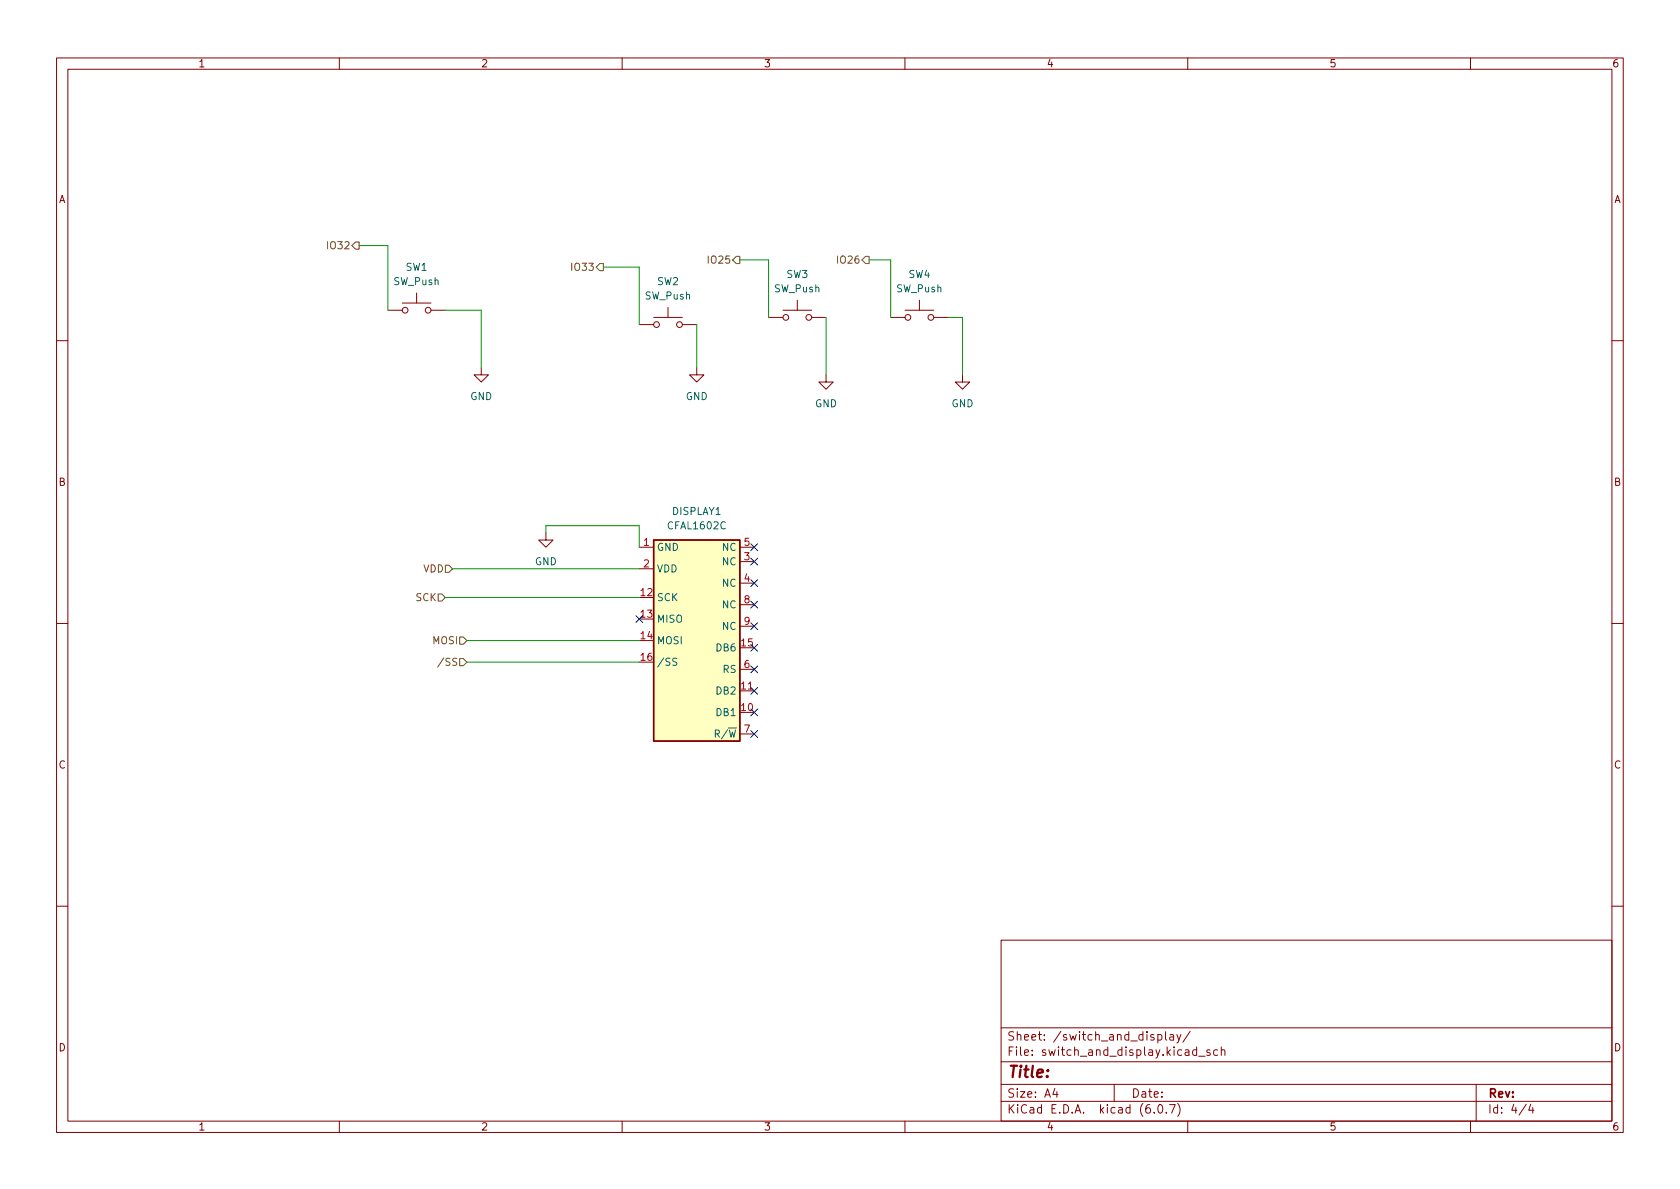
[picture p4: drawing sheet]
<svg xmlns="http://www.w3.org/2000/svg" width="297mm" height="210mm" viewBox="0 0 297 210" stroke-linecap="round" stroke-linejoin="round" font-family="sans-serif">
<g fill="none" stroke="#840000" stroke-width=".18">
<path d="M10 10.2h277v190.1h-277zM12 12.2h273v186.1h-273zM60 10.2v2M110 10.2v2M160 10.2v2M210 10.2v2M260 10.2v2M68.6 54.9h2.5M71.1 53.6h5.1M73.7 51.8v1.8M76.2 54.9h2.5M113 57.4h2.6"/>
<path d="M115.6 56.1h5M118.1 54.4v1.7M120.6 57.4h2.6M135.9 56.1h2.5M138.4 54.9h5.1M141 53.1v1.8M143.5 56.1h2.5M157.5 56.1h2.5M160 54.9h5.1M162.6 53.1v1.8M165.1 56.1h2.5M10 60.2h2"/>
<path d="M85.1 65v1.3h1.3l-1.3 1.3-1.3-1.3h1.3M123.2 65v1.3h1.3l-1.3 1.3-1.3-1.3h1.3M146 66.3v1.3h1.3l-1.3 1.2-1.2-1.2h1.2M170.2 66.3v1.3h1.2l-1.2 1.2-1.3-1.2h1.3M285 60.2h2M96.5 94.2v1.3h1.3l-1.3 1.3-1.3-1.3h1.3M113 96.8h2.6M130.8 96.8h2.5M130.8 99.3h2.5M10 110.2h2M113 100.6h2.6M130.8 103.1h2.5"/>
<path d="M130.8 118.4h2.5M130.8 106.9h2.5M130.8 110.7h2.5M285 110.2h2M130.8 122.2h2.5M130.8 129.8h2.5M10 160.2h2M177 166.3h108v32h-108zM285 160.2h2M60 198.3v2M110 198.3v2M160 198.3v2"/>
<path d="M177 194.8h108M177 191.8h108M177 187.8h108M177 181.8h108M186.5 192.5l-.4 1h1M186.9 193v1M197 191.8v3M204.1 196.7v.1M204.7 183l.4-.1 .3 .3v.4l-.1 .3h-.6M204.7 182.9v1.5M204.9 195.4l.2-.1a.81 .81 0 0 1 .6 .7 .81 .81 0 0 1-.3 .8h-.2a.81 .81 0 0 1-.6-.6 .81 .81 0 0 1 .3-.8zM206.1 182.4v1.3l.2 .2"/>
<path d="M206.2 196.7v.1M206.8 195.3h1l-.7 1.5M206.9 183h.5l.1 .9M207.5 183.3l-.5 .1a.29 .29 0 0 0-.2 .2 .29 .29 0 0 0 .2 .3h.5M208.1 182.9l.3 1M208.2 195.1a1.72 1.72 0 0 1 0 2.3M208.8 182.9l-.5 1.4-.2 .1M210 198.3v2M210.4 182.4l-1.3 1.9M211.6 185.7l-.5-.1-.2 .3v.4l.1 .3h.6M211.6 185.1v1.5M211.9 186.8h1.2"/>
<path d="M213.9 185.7l-.3-.1-.2 .2v.3l.5 .1v.4h-.5M215.3 185.7l-.4-.1-.3 .3v.4l.1 .3h.6M215.9 185.8l.2-.2 .4 .1 .1 .9M215.9 185.1v1.5M260 198.3v2M261 191.8v6.5M269.9 195.3l-1.3 1.9M270.6 195.3l-.3 1h.9M271 195.8v1"/>
<circle cx="71.6" cy="54.9" r=".51"/>
<circle cx="75.7" cy="54.9" r=".51"/>
<circle cx="116.1" cy="57.4" r=".51"/>
<circle cx="120.1" cy="57.4" r=".51"/>
<circle cx="138.9" cy="56.1" r=".51"/>
<circle cx="143" cy="56.1" r=".51"/>
<circle cx="160.5" cy="56.1" r=".51"/>
<circle cx="164.6" cy="56.1" r=".51"/>
</g>
<path d="M115.6 95.5h15.2v35.6h-15.2z" fill="#ffffc2" stroke="#ffffc2" stroke-width=".18"/>
<path d="M115.6 95.5h15.2v35.6h-15.2z" fill="none" stroke="#840000" stroke-width=".25"/>
<path d="M119.7 116.5l-.5-.1-.2 .1v.4l.5 .2 .2 .3-.3 .3-.5-.1" fill="none" stroke="#006464" stroke-width=".18"/>
<path d="M62.9 42.8h.6v1.3h-.6l-.7-.7zM106 46.6h.7v1.3h-.7l-.6-.7zM130.2 45.3h.6v1.3h-.6l-.7-.6zM153 45.3h.7v1.3h-.7l-.6-.6zM78.7 99.9h.7l.6 .7-.6 .6h-.7zM77.5 105h.6l.6 .7-.6 .6h-.6zM78.5 116.3l-1.1 1.7M81.3 116.5h.6l.6 .6-.6 .6h-.6zM81.3 112.6h.6l.6 .7-.6 .6h-.6z" fill="none" stroke="#725600" stroke-width=".18"/>
<g fill="none" stroke="#009600" stroke-width=".18">
<path d="M63.5 43.4h5.1v11.5M78.7 54.9h6.4v10.1M106.7 47.2h6.3v10.2M123.2 57.4v7.6M130.8 46h5.1v10.1M146 56.1v10.2M153.7 46h3.8v10.1M167.6 56.1h2.6v10.2M96.5 94.2v-1.2h16.5v3.8M78.7 105.7h34.3M80 100.6h33M82.5 113.3h30.5"/>
<path d="M82.5 117.1h30.5"/>
</g>
<g fill="none" stroke="#000084" stroke-width=".18">
<path d="M132.7 96.2l1.3 1.2M132.7 98.7l1.3 1.2M134 96.2l-1.3 1.2M134 98.7l-1.3 1.2M112.4 108.9l1.2 1.2M113.6 108.9l-1.2 1.2M132.7 106.3l1.3 1.2M132.7 102.5l1.3 1.2M132.7 117.7l1.3 1.3M132.7 113.9l1.3 1.3M132.7 110.1l1.3 1.2M134 106.3l-1.3 1.2"/>
<path d="M134 102.5l-1.3 1.2M134 117.7l-1.3 1.3M134 113.9l-1.3 1.3M134 110.1l-1.3 1.2M132.7 121.6l1.3 1.2M132.7 125.4l1.3 1.2M132.7 129.2l1.3 1.2M134 121.6l-1.3 1.2M134 125.4l-1.3 1.2M134 129.2l-1.3 1.2"/>
</g>
<text font-size="2.8" fill="#840000" x="178" y="190.6">Title:</text>
<g font-size="2.1" fill="#840000">
<text x="178" y="184">Sheet: /switch_and_display/</text>
<text x="178" y="186.7">File: switch_and_display.kicad_sch</text>
<text x="178" y="196.9">KiCad E.D.A. kicad (6.0.7)</text>
<text x="178" y="194.1">Size: A4</text>
<text x="200" y="194.1">Date:</text>
<text x="263" y="194.1">Rev:</text>
<text x="263" y="196.9">Id: 4/4</text>
</g>
<g font-size="1.8" fill="#840000">
<text x="35" y="11.9">1</text>
<text x="85" y="11.9">2</text>
<text x="135" y="11.9">3</text>
<text x="185" y="11.9">4</text>
<text x="235" y="11.9">5</text>
<text x="285" y="11.9">6</text>
<text x="10.3" y="35.9">A</text>
<text x="285.3" y="35.9">A</text>
<text x="10.3" y="85.9">B</text>
<text x="285.3" y="85.9">B</text>
<text x="10.3" y="135.9">C</text>
<text x="285.3" y="135.9">C</text>
<text x="10.3" y="185.9">D</text>
<text x="285.3" y="185.9">D</text>
<text x="35" y="199.9">1</text>
<text x="85" y="199.9">2</text>
<text x="135" y="199.9">3</text>
<text x="185" y="199.9">4</text>
<text x="235" y="199.9">5</text>
<text x="285" y="199.9">6</text>
</g>
<g font-size="1.8" fill="#725600">
<text x="58.2" y="44.1">IO32</text>
<text x="101.4" y="47.9">IO33</text>
<text x="125.5" y="46.6">IO25</text>
<text x="148.4" y="46.6">IO26</text>
<text x="74.8" y="101.2">VDD</text>
<text x="73.5" y="106.3">SCK</text>
<text x="76.6" y="113.9">MOSI</text>
<text x="78.2" y="117.7">/SS</text>
</g>
<g font-size="1.8" fill="#006464">
<text x="71.7" y="47.9">SW1</text>
<text x="69.6" y="50.4">SW_Push</text>
<text x="114" y="53">SW_Push</text>
<text x="116.2" y="50.4">SW2</text>
<text x="136.9" y="51.7">SW_Push</text>
<text x="139.1" y="49.1">SW3</text>
<text x="158.5" y="51.7">SW_Push</text>
<text x="160.6" y="49.1">SW4</text>
<text x="83.1" y="70.7">GND</text>
<text x="121.2" y="70.7">GND</text>
<text x="144.1" y="72">GND</text>
<text x="168.2" y="72">GND</text>
<text x="118.2" y="93.6">CFAL1602C</text>
<text x="118.9" y="91.1">DISPLAY1</text>
<text x="94.6" y="99.9">GND</text>
<text x="116.1" y="97.4">GND</text>
<text x="116.1" y="101.2">VDD</text>
<text x="127.7" y="99.9">NC</text>
<text x="127.7" y="97.4">NC</text>
<text x="116.1" y="106.3">SCK</text>
<text x="127.7" y="103.8">NC</text>
<text x="127.7" y="107.6">NC</text>
<text x="116.1" y="110.1">MISO</text>
<text x="116.1" y="113.9">MOSI</text>
<text x="127.7" y="111.4">NC</text>
<text x="116.1" y="117.7">/SS</text>
<text x="126.8" y="115.2">DB6</text>
<text x="127.8" y="119">RS</text>
<text x="126.8" y="122.8">DB2</text>
<text x="125.5" y="130.4">R/~{W}</text>
<text x="126.8" y="126.6">DB1</text>
</g>
<g font-size="1.8" fill="#a90000">
<text x="113.8" y="96.5">1</text>
<text x="113.8" y="100.3">2</text>
<text x="131.6" y="99.1">3</text>
<text x="131.6" y="96.5">5</text>
<text x="113.3" y="105.4">12</text>
<text x="131.6" y="102.9">4</text>
<text x="131.6" y="106.7">8</text>
<text x="113.3" y="109.2">13</text>
<text x="113.3" y="113">14</text>
<text x="131.6" y="110.5">9</text>
<text x="113.3" y="116.8">16</text>
<text x="131.1" y="114.3">15</text>
<text x="131.6" y="118.1">6</text>
<text x="131.1" y="125.7">10</text>
<text x="131.1" y="121.9">11</text>
<text x="131.6" y="129.5">7</text>
</g>
</svg>
